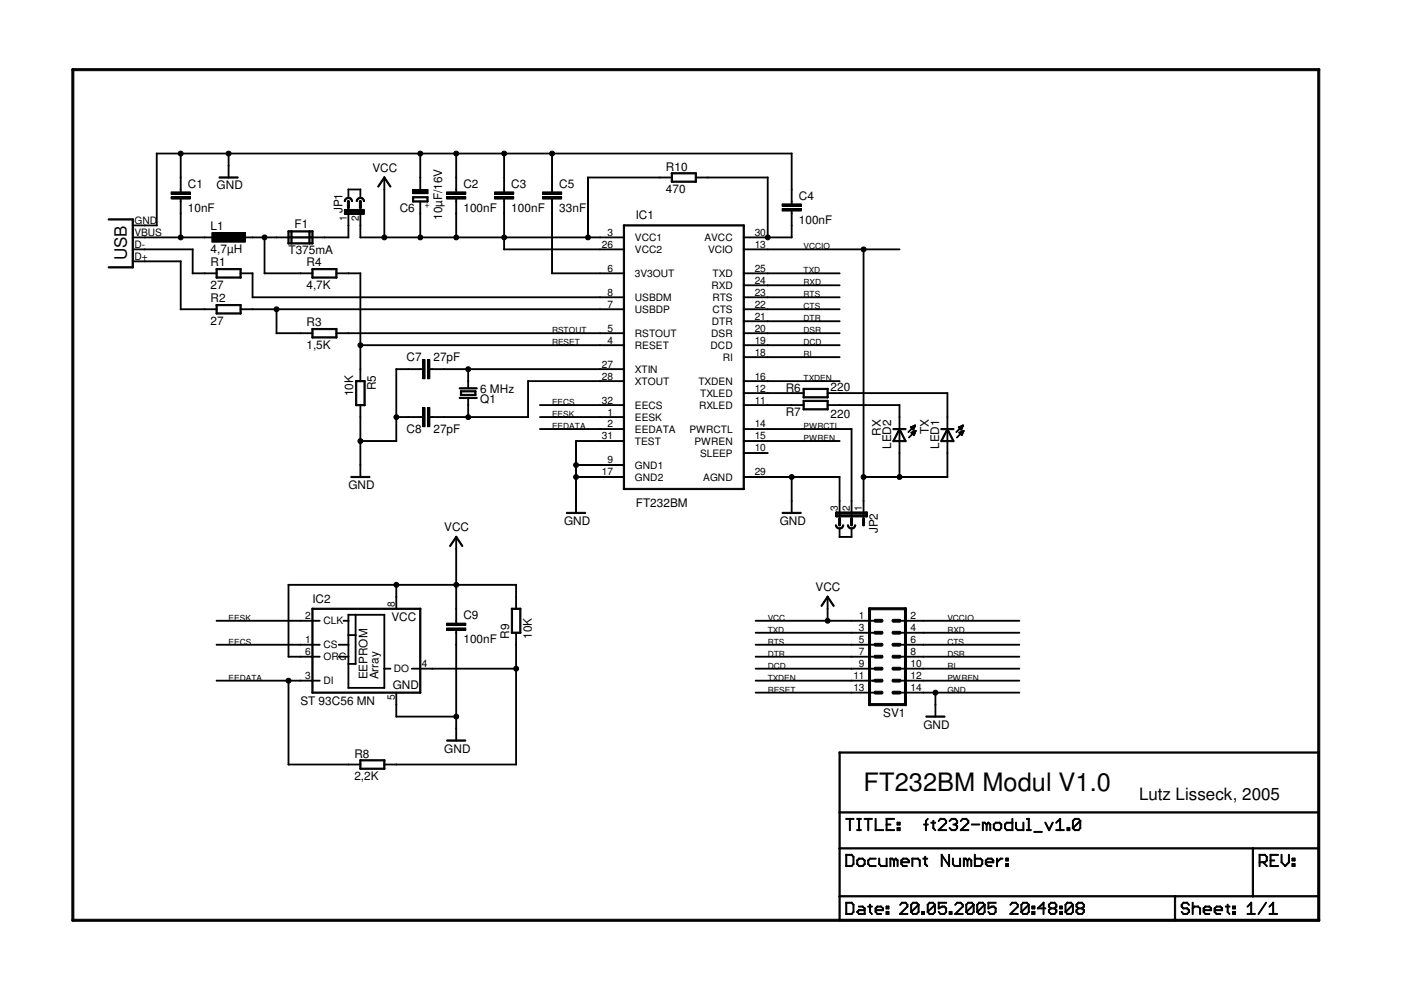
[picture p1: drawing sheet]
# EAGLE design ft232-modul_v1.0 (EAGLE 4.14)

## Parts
C1  10nF  C-EUC0805K  [C0805K]
C2  100nF  C-EUC0805K  [C0805K]
C3  100nF  C-EUC0805K  [C0805K]
C4  100nF  C-EUC0805K  [C0805K]
C5  33nF  C-EUC0805K  [C0805K]
C6  10µF/16V  CPOL-EUCT3528  [CT3528]
C7  27pF  C-EUC0805K  [C0805K]
C8  27pF  C-EUC0805K  [C0805K]
C9  100nF  C-EUC0805K  [C0805K]
F1  T375mA  SMD-FUSE  [SMD-FUSE]
IC1  FT232BM  [QFP-32]
IC2  ST 93C56 MN  93LC46SN  [SO-08]
J1  JUMPER  [JUMP]
J2  JUMPER  [JUMP]
JP1  JP1E  [JP1]
JP2  JP2E  [JP2]
L1  4,7µH  L-EUL3230M  [L3230M]
LED1  TX  LED3MM  [LED3MM]
LED2  RX  LED3MM  [LED3MM]
Q1  6 MHz  CRYTALHC49S  [HC49/S]
R1  27  R-EU_R0805  [R0805]
R2  27  R-EU_R0805  [R0805]
R3  1,5K  R-EU_R0805  [R0805]
R4  4,7K  R-EU_R0805  [R0805]
R5  10K  R-EU_R0805  [R0805]
R6  220  R-EU_R0805  [R0805]
R7  220  R-EU_R0805  [R0805]
R8  2,2K  R-EU_R0805  [R0805]
R9  10K  R-EU_R0805  [R0805]
R10  470  R-EU_R0805  [R0805]
SV1  ML14  [ML14]
X1  USB-B-H  [USB-B-H]

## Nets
CTS: IC1.22(CTS) SV1.6
DCD: IC1.19(DCD) SV1.9
DSR: IC1.20(DSR) SV1.8
DTR: IC1.21(DTR) SV1.7
EECS: IC1.32(EECS) IC2.1(CS)
EEDATA: IC1.2(EEDATA) IC2.3(DI) R8.1
EESK: IC1.1(EESK) IC2.2(CLK)
GND: C1.1 C2.1 C3.1 C4.1 C5.1 C6.- C7.1 C8.2 C9.2 IC1.9(GND1) IC1.17(GND2) IC1.29(AGND) IC1.31(TEST) IC2.5(GND) JP2.3 R5.2 SV1.14 X1.GND
N$1: C1.2 L1.2 X1.VBUS
N$2: F1.1 L1.1 R4.1
N$3: F1.2 JP1.1
N$4: R1.1 X1.D-
N$5: R2.1 X1.D+
N$6: IC1.7(USBDP) R2.2 R3.1
N$7: C4.2 IC1.30(AVCC) R10.2
N$9: IC1.8(USBDM) R1.2
N$11: C5.2 IC1.6(3V3OUT)
N$14: IC1.11(RXLED) R7.1
N$15: IC1.12(TXLED) R6.1
N$16: C8.1 IC1.28(XTOUT) Q1.1
N$17: C7.2 IC1.27(XTIN) Q1.2
N$19: LED1.K(C) R6.2
N$20: LED2.K(C) R7.2
N$23: IC2.4(DO) R8.2 R9.1
PWRCTL: IC1.14(PWRCTL) JP2.2
PWREN: IC1.15(PWREN) SV1.12
RESET: IC1.4(RESET) R4.2 R5.1 SV1.13
RI: IC1.18(RI) SV1.10
RSTOUT: IC1.5(RSTOUT) R3.2
RTS: IC1.23(RTS) SV1.5
RXD: IC1.24(RXD) SV1.4
TXD: IC1.25(TXD) SV1.3
TXDEN: IC1.16(TXDEN) SV1.11
VCC: C2.2 C3.2 C6.+ C9.1 IC1.3(VCC1) IC1.26(VCC2) IC2.6(ORG) IC2.8(VCC) JP1.2 R9.2 R10.1 SV1.1
VCCIO: IC1.13(VCIO) JP2.1 LED1.A LED2.A SV1.2
Unconnected: IC1.10(SLEEP) IC2.7(NU)

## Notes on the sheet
- FT232BM Modul V1.0
- Lutz Lisseck, 2005
